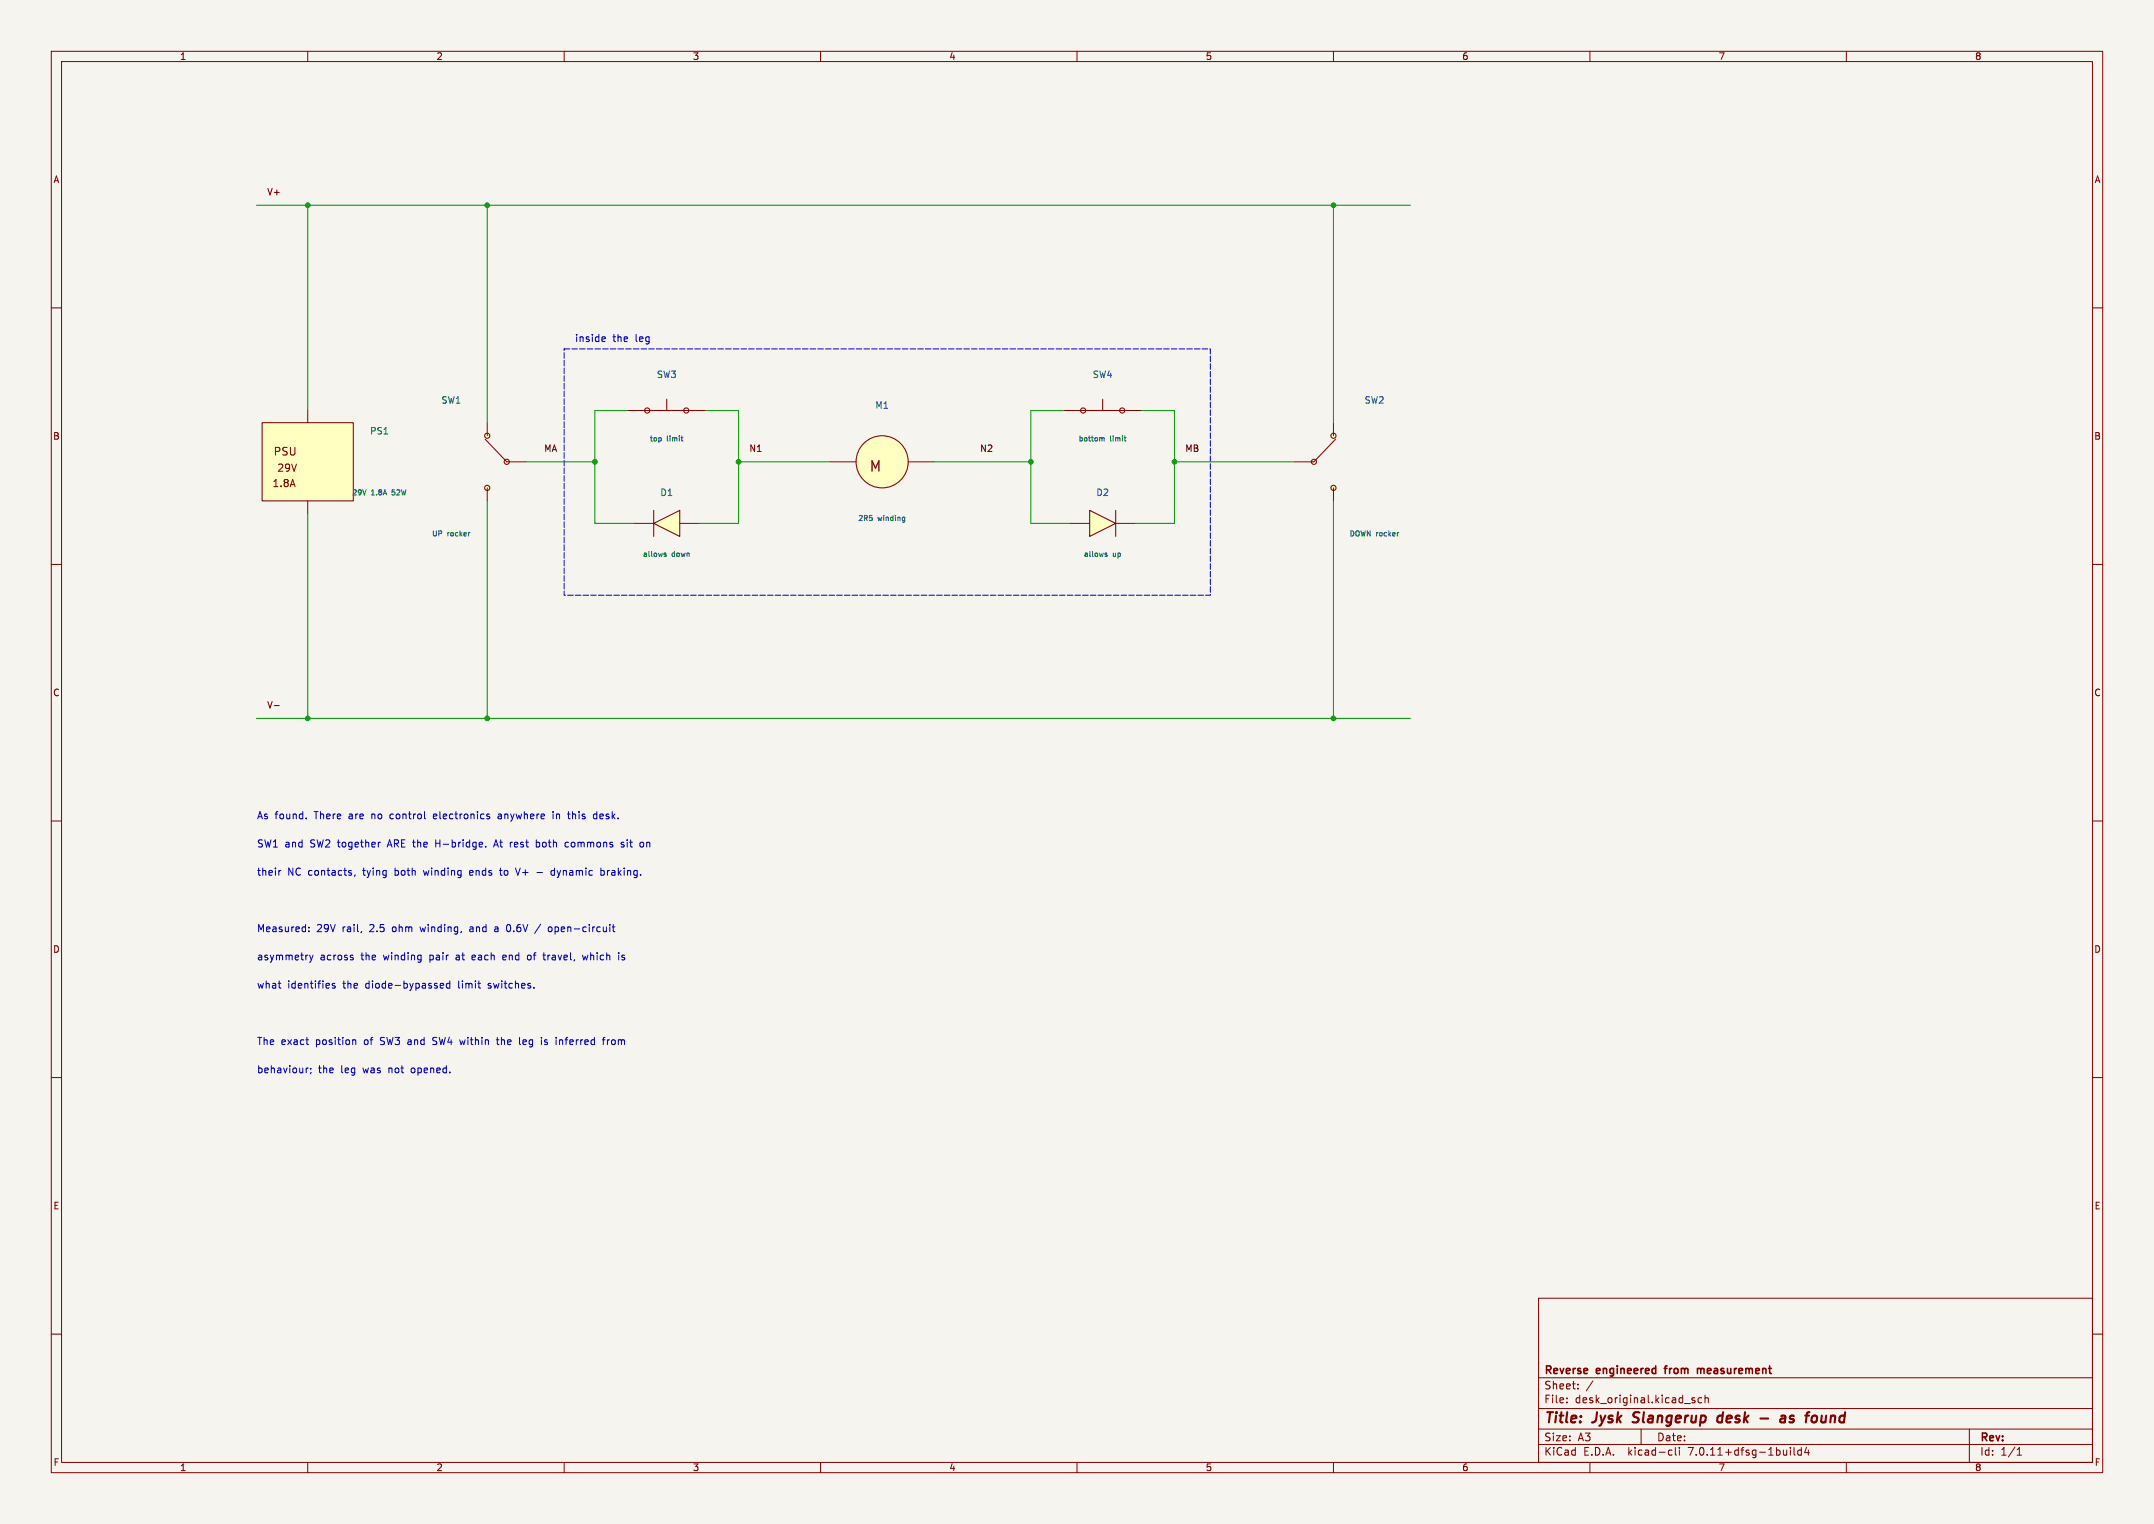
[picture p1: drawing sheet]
(kicad_sch (version 20230121) (generator "eeschema")
 (paper "A3")
 (title_block
  (title "Jysk Slangerup desk - as found")
  (company "Reverse engineered from measurement"))
 (lib_symbols
  (symbol "L:DIODE"
   (pin_names (offset 0.762) hide)
   (pin_numbers hide) (in_bom yes) (on_board yes)
   (property "Reference" "D" (at 0 5.08 0) (effects (font (size 1.27 1.27))))
   (property "Value" "DIODE" (at 0 -5.08 0) (effects (font (size 1.27 1.27))))
   (property "Footprint" "" (at 0 0 0) (effects (font (size 1.27 1.27)) hide))
   (property "Datasheet" "" (at 0 0 0) (effects (font (size 1.27 1.27)) hide))
   (symbol "DIODE_0_1"
    (polyline (pts (xy 2.54 2.54) (xy 2.54 -2.54) (xy -2.54 0.00) (xy 2.54 2.54)) (stroke (width 0.2032) (type default)) (fill (type background)))
    (polyline (pts (xy -2.54 2.54) (xy -2.54 -2.54)) (stroke (width 0.2032) (type default)) (fill (type none))))
   (symbol "DIODE_1_1"
    (pin passive line (at -6.35 0.00 0) (length 3.81) (name "K" (effects (font (size 1.27 1.27)))) (number "1" (effects (font (size 1.27 1.27)))))
    (pin passive line (at 6.35 0.00 180) (length 3.81) (name "A" (effects (font (size 1.27 1.27)))) (number "2" (effects (font (size 1.27 1.27)))))))
  (symbol "L:DIODE_R"
   (pin_names (offset 0.762) hide)
   (pin_numbers hide) (in_bom yes) (on_board yes)
   (property "Reference" "D" (at 0 5.08 0) (effects (font (size 1.27 1.27))))
   (property "Value" "DIODE_R" (at 0 -5.08 0) (effects (font (size 1.27 1.27))))
   (property "Footprint" "" (at 0 0 0) (effects (font (size 1.27 1.27)) hide))
   (property "Datasheet" "" (at 0 0 0) (effects (font (size 1.27 1.27)) hide))
   (symbol "DIODE_R_0_1"
    (polyline (pts (xy -2.54 2.54) (xy -2.54 -2.54) (xy 2.54 0.00) (xy -2.54 2.54)) (stroke (width 0.2032) (type default)) (fill (type background)))
    (polyline (pts (xy 2.54 2.54) (xy 2.54 -2.54)) (stroke (width 0.2032) (type default)) (fill (type none))))
   (symbol "DIODE_R_1_1"
    (pin passive line (at -6.35 0.00 0) (length 3.81) (name "A" (effects (font (size 1.27 1.27)))) (number "1" (effects (font (size 1.27 1.27)))))
    (pin passive line (at 6.35 0.00 180) (length 3.81) (name "K" (effects (font (size 1.27 1.27)))) (number "2" (effects (font (size 1.27 1.27)))))))
  (symbol "L:LIMIT_NC"
   (pin_names (offset 0.762) hide)
   (pin_numbers hide) (in_bom yes) (on_board yes)
   (property "Reference" "SW" (at 0 8.89 0) (effects (font (size 1.27 1.27))))
   (property "Value" "LIMIT_NC" (at 0 -8.89 0) (effects (font (size 1.27 1.27))))
   (property "Footprint" "" (at 0 0 0) (effects (font (size 1.27 1.27)) hide))
   (property "Datasheet" "" (at 0 0 0) (effects (font (size 1.27 1.27)) hide))
   (symbol "LIMIT_NC_0_1"
    (circle (center -3.81 0.00) (radius 0.50) (stroke (width 0.2032) (type default)) (fill (type background)))
    (circle (center 3.81 0.00) (radius 0.50) (stroke (width 0.2032) (type default)) (fill (type background)))
    (polyline (pts (xy -3.81 0.00) (xy 3.81 0.00)) (stroke (width 0.2032) (type default)) (fill (type none)))
    (polyline (pts (xy 0.00 0.00) (xy 0.00 2.20)) (stroke (width 0.2032) (type default)) (fill (type none))))
   (symbol "LIMIT_NC_1_1"
    (pin passive line (at -7.62 0.00 0) (length 3.81) (name "A" (effects (font (size 1.27 1.27)))) (number "1" (effects (font (size 1.27 1.27)))))
    (pin passive line (at 7.62 0.00 180) (length 3.81) (name "B" (effects (font (size 1.27 1.27)))) (number "2" (effects (font (size 1.27 1.27)))))))
  (symbol "L:MOTOR"
   (pin_names (offset 0.762) hide)
   (pin_numbers hide) (in_bom yes) (on_board yes)
   (property "Reference" "M" (at 0 7.62 0) (effects (font (size 1.27 1.27))))
   (property "Value" "MOTOR" (at 0 -7.62 0) (effects (font (size 1.27 1.27))))
   (property "Footprint" "" (at 0 0 0) (effects (font (size 1.27 1.27)) hide))
   (property "Datasheet" "" (at 0 0 0) (effects (font (size 1.27 1.27)) hide))
   (symbol "MOTOR_0_1"
    (circle (center 0.00 0.00) (radius 5.08) (stroke (width 0.2032) (type default)) (fill (type background)))
    (text "M" (at -1.30 -0.90 0) (effects (font (size 2.0 2.0)))))
   (symbol "MOTOR_1_1"
    (pin passive line (at -10.16 0.00 0) (length 5.08) (name "+" (effects (font (size 1.27 1.27)))) (number "1" (effects (font (size 1.27 1.27)))))
    (pin passive line (at 10.16 0.00 180) (length 5.08) (name "-" (effects (font (size 1.27 1.27)))) (number "2" (effects (font (size 1.27 1.27)))))))
  (symbol "L:PSU"
   (pin_names (offset 0.762) hide)
   (pin_numbers hide) (in_bom yes) (on_board yes)
   (property "Reference" "PS" (at 0 11.43 0) (effects (font (size 1.27 1.27))))
   (property "Value" "PSU" (at 0 -11.43 0) (effects (font (size 1.27 1.27))))
   (property "Footprint" "" (at 0 0 0) (effects (font (size 1.27 1.27)) hide))
   (property "Datasheet" "" (at 0 0 0) (effects (font (size 1.27 1.27)) hide))
   (symbol "PSU_0_1"
    (rectangle (start -8.89 7.62) (end 8.89 -7.62) (stroke (width 0.2032) (type default)) (fill (type background)))
    (text "PSU" (at -4.40 2.00 0) (effects (font (size 1.5 1.5))))
    (text "29V" (at -4.00 -1.20 0) (effects (font (size 1.4 1.4))))
    (text "1.8A" (at -4.60 -4.20 0) (effects (font (size 1.4 1.4)))))
   (symbol "PSU_1_1"
    (pin power_out line (at 0.00 10.16 270) (length 2.54) (name "+" (effects (font (size 1.27 1.27)))) (number "1" (effects (font (size 1.27 1.27)))))
    (pin power_out line (at 0.00 -10.16 90) (length 2.54) (name "-" (effects (font (size 1.27 1.27)))) (number "2" (effects (font (size 1.27 1.27)))))))
  (symbol "L:SPDT_L"
   (pin_names (offset 0.762) hide)
   (pin_numbers hide) (in_bom yes) (on_board yes)
   (property "Reference" "SW" (at 0 8.89 0) (effects (font (size 1.27 1.27))))
   (property "Value" "SPDT_L" (at 0 -8.89 0) (effects (font (size 1.27 1.27))))
   (property "Footprint" "" (at 0 0 0) (effects (font (size 1.27 1.27)) hide))
   (property "Datasheet" "" (at 0 0 0) (effects (font (size 1.27 1.27)) hide))
   (symbol "SPDT_L_0_1"
    (circle (center 0.00 5.08) (radius 0.50) (stroke (width 0.2032) (type default)) (fill (type background)))
    (circle (center 0.00 -5.08) (radius 0.50) (stroke (width 0.2032) (type default)) (fill (type background)))
    (circle (center -3.81 0.00) (radius 0.50) (stroke (width 0.2032) (type default)) (fill (type background)))
    (polyline (pts (xy -3.81 0.00) (xy 0.40 4.40)) (stroke (width 0.2032) (type default)) (fill (type none))))
   (symbol "SPDT_L_1_1"
    (pin passive line (at -7.62 0.00 0) (length 3.81) (name "COM" (effects (font (size 1.27 1.27)))) (number "1" (effects (font (size 1.27 1.27)))))
    (pin passive line (at 0.00 7.62 270) (length 2.54) (name "NC" (effects (font (size 1.27 1.27)))) (number "2" (effects (font (size 1.27 1.27)))))
    (pin passive line (at 0.00 -7.62 90) (length 2.54) (name "NO" (effects (font (size 1.27 1.27)))) (number "3" (effects (font (size 1.27 1.27)))))))
  (symbol "L:SPDT_R"
   (pin_names (offset 0.762) hide)
   (pin_numbers hide) (in_bom yes) (on_board yes)
   (property "Reference" "SW" (at 0 8.89 0) (effects (font (size 1.27 1.27))))
   (property "Value" "SPDT_R" (at 0 -8.89 0) (effects (font (size 1.27 1.27))))
   (property "Footprint" "" (at 0 0 0) (effects (font (size 1.27 1.27)) hide))
   (property "Datasheet" "" (at 0 0 0) (effects (font (size 1.27 1.27)) hide))
   (symbol "SPDT_R_0_1"
    (circle (center 0.00 5.08) (radius 0.50) (stroke (width 0.2032) (type default)) (fill (type background)))
    (circle (center 0.00 -5.08) (radius 0.50) (stroke (width 0.2032) (type default)) (fill (type background)))
    (circle (center 3.81 0.00) (radius 0.50) (stroke (width 0.2032) (type default)) (fill (type background)))
    (polyline (pts (xy 3.81 0.00) (xy -0.40 4.40)) (stroke (width 0.2032) (type default)) (fill (type none))))
   (symbol "SPDT_R_1_1"
    (pin passive line (at 7.62 0.00 180) (length 3.81) (name "COM" (effects (font (size 1.27 1.27)))) (number "1" (effects (font (size 1.27 1.27)))))
    (pin passive line (at 0.00 7.62 270) (length 2.54) (name "NC" (effects (font (size 1.27 1.27)))) (number "2" (effects (font (size 1.27 1.27)))))
    (pin passive line (at 0.00 -7.62 90) (length 2.54) (name "NO" (effects (font (size 1.27 1.27)))) (number "3" (effects (font (size 1.27 1.27))))))))
 (wire (pts (xy 50.00 40.00) (xy 275.00 40.00)) (stroke (width 0.2032) (type default)))
 (wire (pts (xy 50.00 140.00) (xy 275.00 140.00)) (stroke (width 0.2032) (type default)))
 (label "V+" (at 52.00 38.50 0) (effects (font (size 1.27 1.27)) (justify left bottom)))
 (label "V-" (at 52.00 138.50 0) (effects (font (size 1.27 1.27)) (justify left bottom)))
 (symbol (lib_id "L:PSU") (at 60.00 90.00 0) (unit 1) (in_bom yes) (on_board yes) (dnp no)
  (property "Reference" "PS1" (at 74.00 84.00 0) (effects (font (size 1.27 1.27))))
  (property "Value" "29V 1.8A 52W" (at 74.00 96.00 0) (effects (font (size 1.0 1.0))))
  (property "Footprint" "" (at 60.00 90.00 0) (effects (font (size 1.27 1.27)) hide))
  (property "Datasheet" "" (at 60.00 90.00 0) (effects (font (size 1.27 1.27)) hide)) (pin "1") (pin "2"))
 (wire (pts (xy 60.00 79.84) (xy 60.00 40.00)) (stroke (width 0.2032) (type default)))
 (wire (pts (xy 60.00 100.16) (xy 60.00 140.00)) (stroke (width 0.2032) (type default)))
 (junction (at 60.00 40.00) (diameter 0) (color 0 0 0 0))
 (junction (at 60.00 140.00) (diameter 0) (color 0 0 0 0))
 (symbol (lib_id "L:SPDT_R") (at 95.00 90.00 0) (unit 1) (in_bom yes) (on_board yes) (dnp no)
  (property "Reference" "SW1" (at 88.00 78.00 0) (effects (font (size 1.27 1.27))))
  (property "Value" "UP rocker" (at 88.00 104.00 0) (effects (font (size 1.0 1.0))))
  (property "Footprint" "" (at 95.00 90.00 0) (effects (font (size 1.27 1.27)) hide))
  (property "Datasheet" "" (at 95.00 90.00 0) (effects (font (size 1.27 1.27)) hide)) (pin "1") (pin "2") (pin "3"))
 (wire (pts (xy 95.00 82.38) (xy 95.00 40.00)) (stroke (width 0.2032) (type default)))
 (wire (pts (xy 95.00 97.62) (xy 95.00 140.00)) (stroke (width 0.2032) (type default)))
 (junction (at 95.00 40.00) (diameter 0) (color 0 0 0 0))
 (junction (at 95.00 140.00) (diameter 0) (color 0 0 0 0))
 (symbol (lib_id "L:SPDT_L") (at 260.00 90.00 0) (unit 1) (in_bom yes) (on_board yes) (dnp no)
  (property "Reference" "SW2" (at 268.00 78.00 0) (effects (font (size 1.27 1.27))))
  (property "Value" "DOWN rocker" (at 268.00 104.00 0) (effects (font (size 1.0 1.0))))
  (property "Footprint" "" (at 260.00 90.00 0) (effects (font (size 1.27 1.27)) hide))
  (property "Datasheet" "" (at 260.00 90.00 0) (effects (font (size 1.27 1.27)) hide)) (pin "1") (pin "2") (pin "3"))
 (wire (pts (xy 260.00 82.38) (xy 260.00 40.00)) (stroke (width 0.2032) (type default)))
 (wire (pts (xy 260.00 97.62) (xy 260.00 140.00)) (stroke (width 0.2032) (type default)))
 (junction (at 260.00 40.00) (diameter 0) (color 0 0 0 0))
 (junction (at 260.00 140.00) (diameter 0) (color 0 0 0 0))
 (symbol (lib_id "L:LIMIT_NC") (at 130.00 80.00 0) (unit 1) (in_bom yes) (on_board yes) (dnp no)
  (property "Reference" "SW3" (at 130.00 73.00 0) (effects (font (size 1.27 1.27))))
  (property "Value" "top limit" (at 130.00 85.50 0) (effects (font (size 1.0 1.0))))
  (property "Footprint" "" (at 130.00 80.00 0) (effects (font (size 1.27 1.27)) hide))
  (property "Datasheet" "" (at 130.00 80.00 0) (effects (font (size 1.27 1.27)) hide)) (pin "1") (pin "2"))
 (symbol (lib_id "L:DIODE") (at 130.00 102.00 0) (unit 1) (in_bom yes) (on_board yes) (dnp no)
  (property "Reference" "D1" (at 130.00 96.00 0) (effects (font (size 1.27 1.27))))
  (property "Value" "allows down" (at 130.00 108.00 0) (effects (font (size 1.0 1.0))))
  (property "Footprint" "" (at 130.00 102.00 0) (effects (font (size 1.27 1.27)) hide))
  (property "Datasheet" "" (at 130.00 102.00 0) (effects (font (size 1.27 1.27)) hide)) (pin "1") (pin "2"))
 (wire (pts (xy 116.00 80.00) (xy 116.00 102.00)) (stroke (width 0.2032) (type default)))
 (wire (pts (xy 116.00 80.00) (xy 122.38 80.00)) (stroke (width 0.2032) (type default)))
 (wire (pts (xy 116.00 102.00) (xy 123.65 102.00)) (stroke (width 0.2032) (type default)))
 (wire (pts (xy 144.00 80.00) (xy 144.00 102.00)) (stroke (width 0.2032) (type default)))
 (wire (pts (xy 137.62 80.00) (xy 144.00 80.00)) (stroke (width 0.2032) (type default)))
 (wire (pts (xy 136.35 102.00) (xy 144.00 102.00)) (stroke (width 0.2032) (type default)))
 (wire (pts (xy 102.62 90.00) (xy 116.00 90.00)) (stroke (width 0.2032) (type default)))
 (junction (at 116.00 90.00) (diameter 0) (color 0 0 0 0))
 (label "MA" (at 106.00 88.50 0) (effects (font (size 1.27 1.27)) (justify left bottom)))
 (symbol (lib_id "L:MOTOR") (at 172.00 90.00 0) (unit 1) (in_bom yes) (on_board yes) (dnp no)
  (property "Reference" "M1" (at 172.00 79.00 0) (effects (font (size 1.27 1.27))))
  (property "Value" "2R5 winding" (at 172.00 101.00 0) (effects (font (size 1.0 1.0))))
  (property "Footprint" "" (at 172.00 90.00 0) (effects (font (size 1.27 1.27)) hide))
  (property "Datasheet" "" (at 172.00 90.00 0) (effects (font (size 1.27 1.27)) hide)) (pin "1") (pin "2"))
 (wire (pts (xy 144.00 90.00) (xy 161.84 90.00)) (stroke (width 0.2032) (type default)))
 (junction (at 144.00 90.00) (diameter 0) (color 0 0 0 0))
 (label "N1" (at 146.00 88.50 0) (effects (font (size 1.27 1.27)) (justify left bottom)))
 (symbol (lib_id "L:LIMIT_NC") (at 215.00 80.00 0) (unit 1) (in_bom yes) (on_board yes) (dnp no)
  (property "Reference" "SW4" (at 215.00 73.00 0) (effects (font (size 1.27 1.27))))
  (property "Value" "bottom limit" (at 215.00 85.50 0) (effects (font (size 1.0 1.0))))
  (property "Footprint" "" (at 215.00 80.00 0) (effects (font (size 1.27 1.27)) hide))
  (property "Datasheet" "" (at 215.00 80.00 0) (effects (font (size 1.27 1.27)) hide)) (pin "1") (pin "2"))
 (symbol (lib_id "L:DIODE_R") (at 215.00 102.00 0) (unit 1) (in_bom yes) (on_board yes) (dnp no)
  (property "Reference" "D2" (at 215.00 96.00 0) (effects (font (size 1.27 1.27))))
  (property "Value" "allows up" (at 215.00 108.00 0) (effects (font (size 1.0 1.0))))
  (property "Footprint" "" (at 215.00 102.00 0) (effects (font (size 1.27 1.27)) hide))
  (property "Datasheet" "" (at 215.00 102.00 0) (effects (font (size 1.27 1.27)) hide)) (pin "1") (pin "2"))
 (wire (pts (xy 201.00 80.00) (xy 201.00 102.00)) (stroke (width 0.2032) (type default)))
 (wire (pts (xy 201.00 80.00) (xy 207.38 80.00)) (stroke (width 0.2032) (type default)))
 (wire (pts (xy 201.00 102.00) (xy 208.65 102.00)) (stroke (width 0.2032) (type default)))
 (wire (pts (xy 229.00 80.00) (xy 229.00 102.00)) (stroke (width 0.2032) (type default)))
 (wire (pts (xy 222.62 80.00) (xy 229.00 80.00)) (stroke (width 0.2032) (type default)))
 (wire (pts (xy 221.35 102.00) (xy 229.00 102.00)) (stroke (width 0.2032) (type default)))
 (wire (pts (xy 182.16 90.00) (xy 201.00 90.00)) (stroke (width 0.2032) (type default)))
 (junction (at 201.00 90.00) (diameter 0) (color 0 0 0 0))
 (label "N2" (at 191.00 88.50 0) (effects (font (size 1.27 1.27)) (justify left bottom)))
 (wire (pts (xy 229.00 90.00) (xy 252.38 90.00)) (stroke (width 0.2032) (type default)))
 (junction (at 229.00 90.00) (diameter 0) (color 0 0 0 0))
 (label "MB" (at 231.00 88.50 0) (effects (font (size 1.27 1.27)) (justify left bottom)))
 (rectangle (start 110.00 68.00) (end 236.00 116.00) (stroke (width 0.1) (type dash)) (fill (type none)))
 (text "inside the leg" (at 112.00 67.00 0) (effects (font (size 1.4 1.4)) (justify left bottom)))
 (text "As found. There are no control electronics anywhere in this desk." (at 50.00 160.00 0) (effects (font (size 1.4 1.4)) (justify left bottom)))
 (text "SW1 and SW2 together ARE the H-bridge. At rest both commons sit on" (at 50.00 165.50 0) (effects (font (size 1.4 1.4)) (justify left bottom)))
 (text "their NC contacts, tying both winding ends to V+ - dynamic braking." (at 50.00 171.00 0) (effects (font (size 1.4 1.4)) (justify left bottom)))
 (text "Measured: 29V rail, 2.5 ohm winding, and a 0.6V / open-circuit" (at 50.00 182.00 0) (effects (font (size 1.4 1.4)) (justify left bottom)))
 (text "asymmetry across the winding pair at each end of travel, which is" (at 50.00 187.50 0) (effects (font (size 1.4 1.4)) (justify left bottom)))
 (text "what identifies the diode-bypassed limit switches." (at 50.00 193.00 0) (effects (font (size 1.4 1.4)) (justify left bottom)))
 (text "The exact position of SW3 and SW4 within the leg is inferred from" (at 50.00 204.00 0) (effects (font (size 1.4 1.4)) (justify left bottom)))
 (text "behaviour; the leg was not opened." (at 50.00 209.50 0) (effects (font (size 1.4 1.4)) (justify left bottom)))
 (sheet_instances (path "" (page "1"))))
